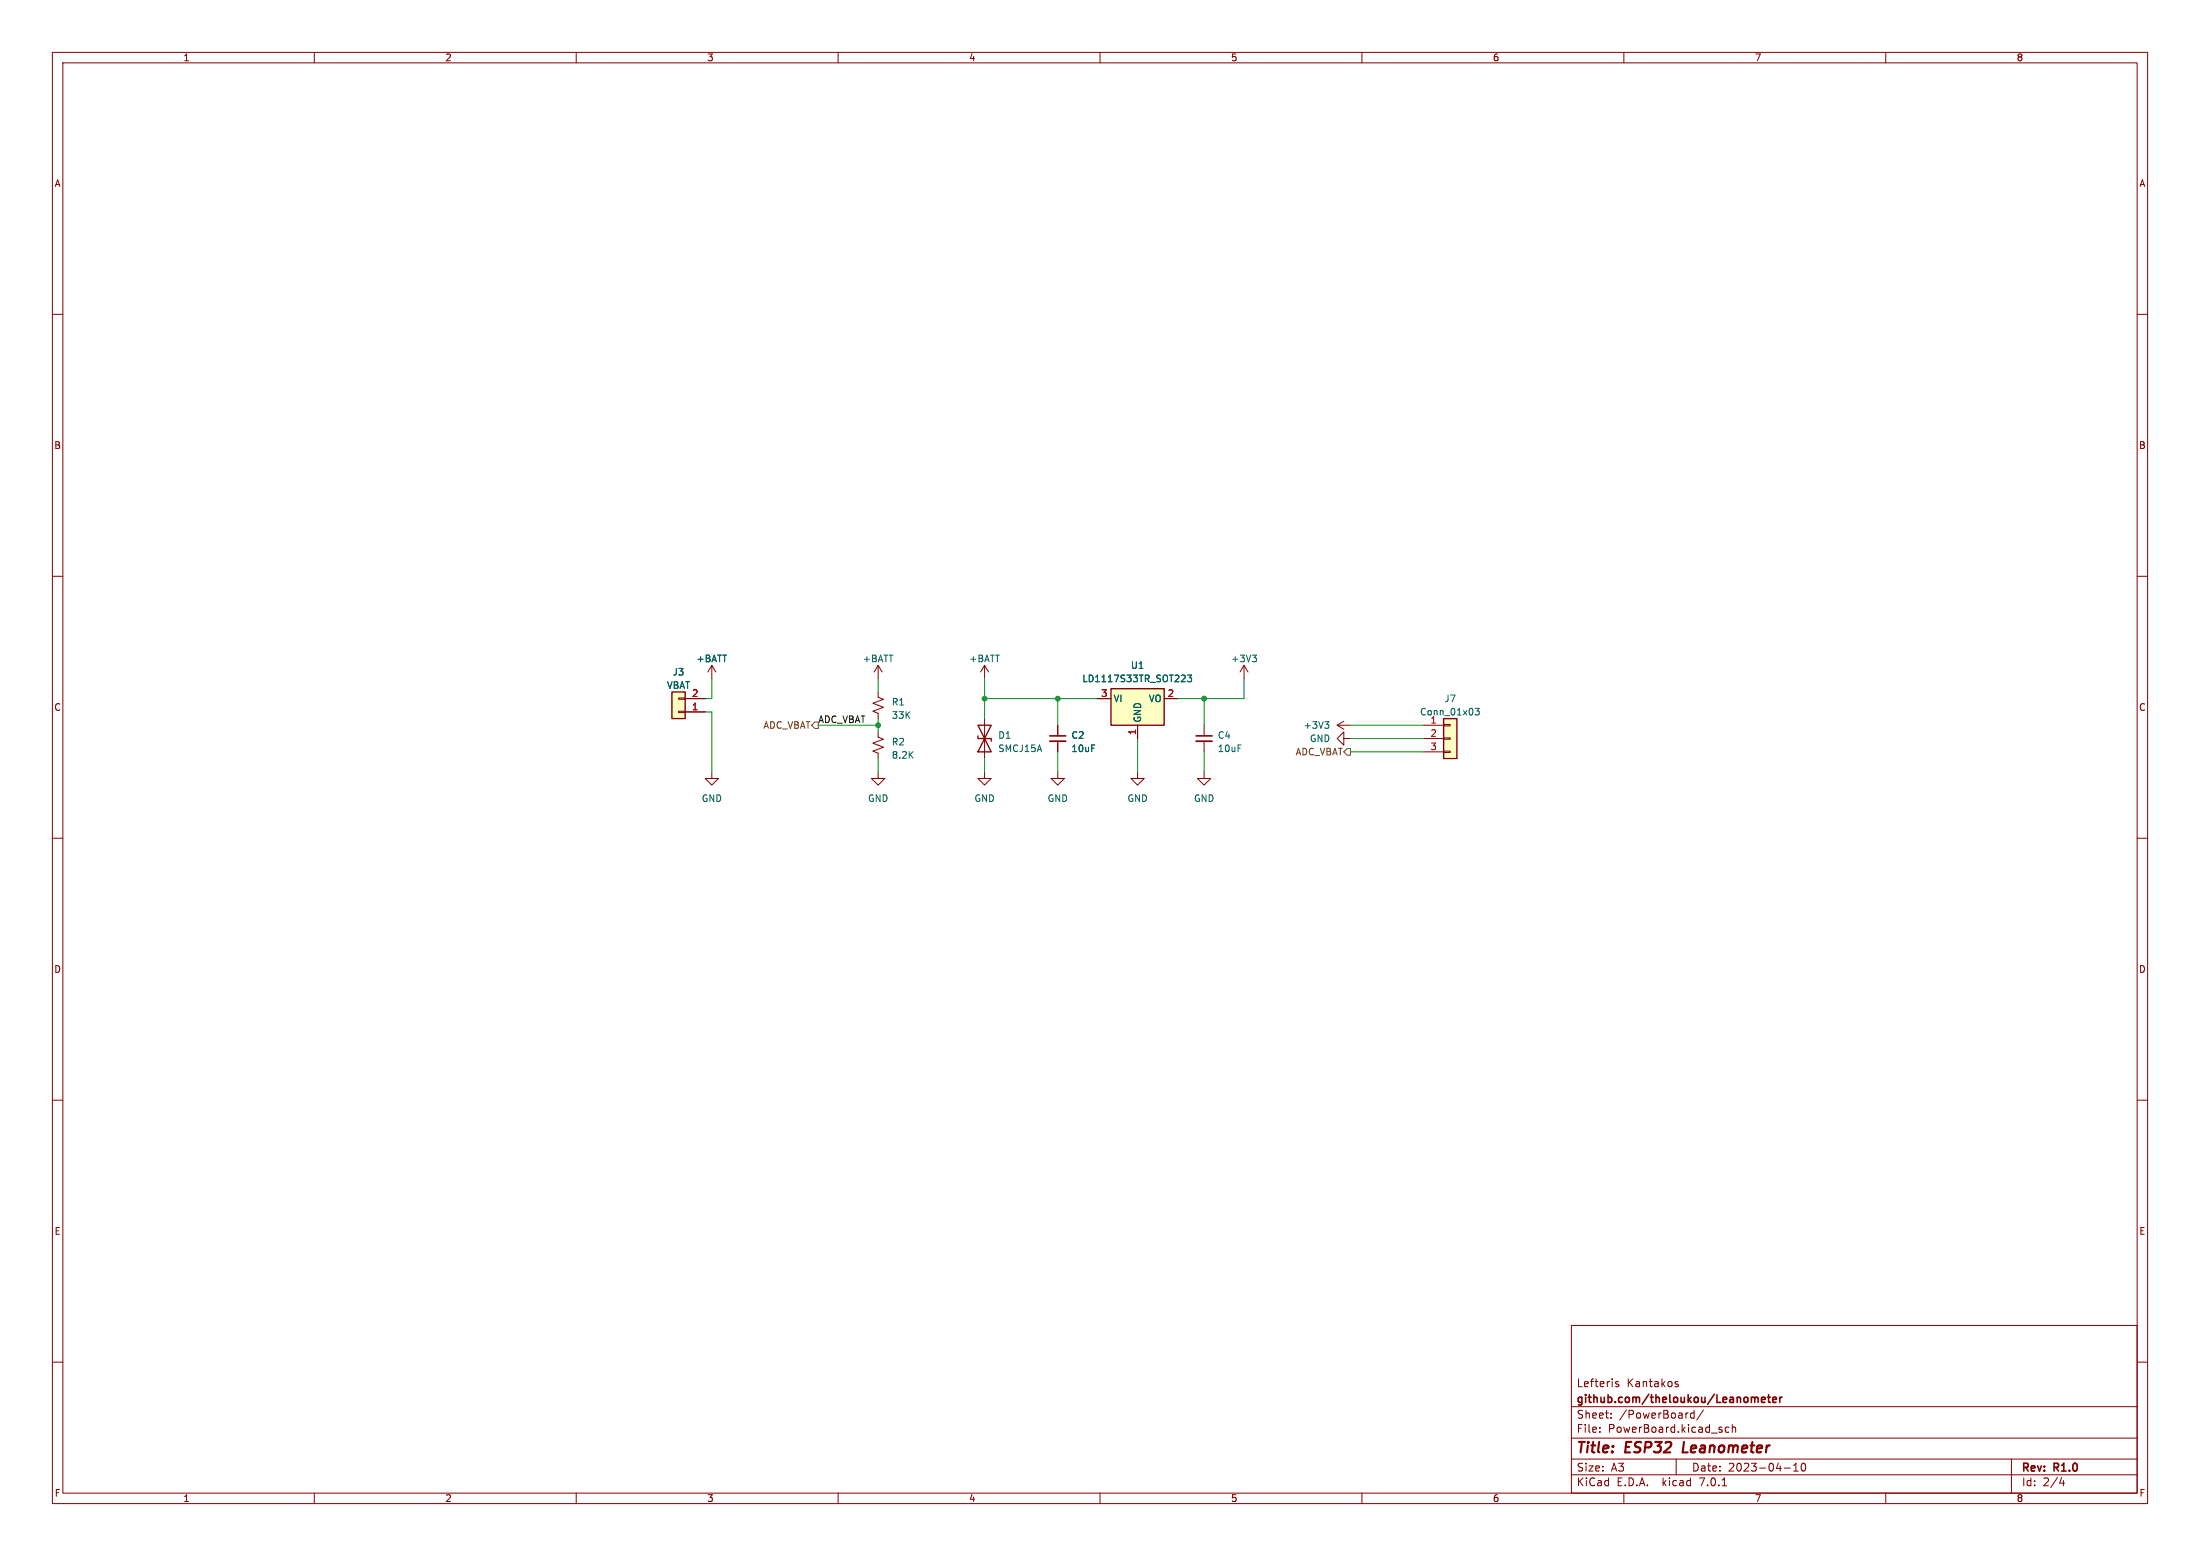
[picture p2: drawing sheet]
<svg xmlns="http://www.w3.org/2000/svg" width="420mm" height="297mm" viewBox="0 0 420 297" stroke-linecap="round" stroke-linejoin="round" font-family="sans-serif">
<g fill="none" stroke="#840000" stroke-width=".19">
<path d="M10 10h400v277h-400zM12 12h396v273h-396zM60 10v2M110 10v2M160 10v2M210 10v2M260 10v2M310 10v2M360 10v2M10 60h2M408 60h2M10 110h2"/>
<path d="M408 110h2M129.5 133.2h1.3v.3h-1.3zM129.5 135.8h1.3v.2h-1.3zM130.8 133.4h3.8M130.8 135.9h3.8M135.9 127l-.8 1.3M135.9 127v2.5M135.9 127l.8 1.3M167.6 132.1v1l1.1 .4-2.1 .7 2.1 .8-2.1 .8 1 .3v1.1M167.6 139.7v1l1.1 .4-2.1 .8 2.1 .7-2.1 .8 1 .4v1M167.6 127v2.5M167.6 127l-.7 1.3"/>
<path d="M167.6 127l.8 1.3M188 127l-.8 1.3M188 127v2.5M188 137.2v7.6M188 127l.7 1.3M201.9 138.4v2.1M209.5 133.4h2.6M217.2 138.4v2.6M222.2 133.4h2.6M229.9 138.4v2.1M237.5 127l-.8 1.3M237.5 127v2.5"/>
<path d="M237.5 127l.8 1.3M255.3 138.4h2.5M255.3 138.4l1.2 .8M256.5 137.7l-1.2 .7M271.8 138.4h3.8M275.6 138.3h1.3v.3h-1.3zM10 160h2M135.9 147.3v1.3h1.3l-1.3 1.3-1.3-1.3h1.3M167.6 147.3v1.3h1.3l-1.3 1.3-1.2-1.3h1.2M188 147.3v1.3h1.2l-1.2 1.3-1.3-1.3h1.3M201.9 147.3v1.3h1.3l-1.3 1.3-1.2-1.3h1.2M201.9 141.5v2"/>
<path d="M217.2 147.3v1.3h1.2l-1.2 1.3-1.3-1.3h1.3M229.9 147.3v1.3h1.2l-1.2 1.3-1.3-1.3h1.3M229.9 141.5v2M256.5 141v-1.3l-1.2 1.3 1.2 1.2v-1.2h1.3M271.8 141h3.8M271.8 143.5h3.8M275.6 143.4h1.3v.2h-1.3zM275.6 140.8h1.3v.3h-1.3zM408 160h2M10 210h2M408 210h2M10 260h2"/>
<path d="M300 253h108v32h-108zM408 260h2M300 278.5h108M300 274.5h108M300 268.5h108M305.4 273.3v.1M305.4 272.5v.1M307.6 270.6v.1M307.6 269.8v.1M308.5 264.1l.5 .2 .1 .2-.3 .2-.4-.1M308.5 263.8h.5M319.8 264.1l.6 .3-.1 .2-.4 .1"/>
<path d="M319.8 263.8h.5M320 278.5v3M323.4 269.2v1.5M323.4 269.8l-.4-.1-.3 .3 .1 .6h.6M325.2 269.1l-1.3 2M330.1 272.5l-.5-.1-.3 .3 .2 .6h.6M330.7 272.5l.2-.1 .4 .1v.9M330.7 271.9v1.5M342.4 279.7l.4-.4v1.5M344.1 279.4l.1-.1a.8 .8 0 0 1 .5 .7 .8 .8 0 0 1-.5 .8 1 1 0 0 1-.1-1.4zM384 278.5v6.5M60 285v2"/>
<path d="M110 285v2M160 285v2M210 285v2M260 285v2M300 281.5h108M310 285v2M328.8 283.6h.8M340.6 280.2h1.2M342.4 280.8h.9M360 285v2M393.2 283.1h.9M393.9 282.6v1"/>
</g>
<path d="M200.4 140.5h3.1M228.3 140.5h3.1M336.3 267.2l.7-.1-.1-.3-.4-.1-.2 .2v.7h.6M337.4 266.7h.6M337.6 266.2v1.3l.4 .2M338.4 267.2l.7-.1v-.3l-.5-.1-.2 .2 .1 .7h.6M339.8 266.7v1M340.2 266.7l-.3 .1-.1 .2" fill="none" stroke="#840000" stroke-width=".3"/>
<g fill="#ffffc2" stroke="#ffffc2" stroke-width=".19">
<path d="M212.1 131.4h10.1v7h-10.1z"/>
<path d="M275.6 137.2h2.5v7.6h-2.5z"/>
<path d="M128.3 132.1h2.5v5.1h-2.5z"/>
</g>
<path d="M128.3 132.1h2.5v5.1h-2.5zM186.7 138.4h2.5l-2.5 5.1h2.5zM212.1 131.4h10.1v7h-10.1zM275.6 137.2h2.5v7.6h-2.5zM186.7 140.5v.5h2.5v.5" fill="none" stroke="#840000" stroke-width=".25"/>
<path d="M226.7 128.9h.8l-.4 .4 .3 .2v.5l-.2 .1-.5-.1M239.1 125h.8l-.5 .5M239.6 125.5l.3 .3v.3l-.3 .2M252.9 137.7h.8l-.4 .5M253.4 138.2l.3 .3v.3l-.3 .2M281.6 135.2h.8l-.4 .5 .3 .1v.6l-.1 .1-.6-.1" fill="none" stroke="#006464" stroke-width=".19"/>
<path d="M200.4 141.5h3.1M228.3 141.5h3.1" fill="none" stroke="#840000" stroke-width=".33"/>
<path d="M154.9 138.4l.7-.6h.6v1.3h-.6zM257.2 142.9h.6v1.2h-.6l-.7-.6z" fill="none" stroke="#725600" stroke-width=".19"/>
<g fill="none" stroke="#009600" stroke-width=".19">
<path d="M134.6 135.9h1.3v11.4M135.9 129.5v3.9h-1.3M156.2 138.4h11.4M167.6 129.5v2.6M167.6 137.2v2.5M188 133.4h21.5M188 129.5v7.7M201.9 133.4v5M229.9 133.4v5M237.5 129.5v3.9h-12.7M257.8 138.4h14M167.6 144.8v2.5"/>
<path d="M188 144.8v2.5M201.9 143.5v3.8M217.2 141v6.3M229.9 143.5v3.8M257.8 143.5h14M257.8 141h14"/>
</g>
<g fill="#009600" stroke="#009600" stroke-width=".19">
<circle cx="167.6" cy="138.4" r=".46"/>
<circle cx="188" cy="133.4" r=".46"/>
<circle cx="201.9" cy="133.4" r=".46"/>
<circle cx="229.9" cy="133.4" r=".46"/>
</g>
<g font-size="2.8" fill="#840000">
<text x="301" y="277.8">Title:</text>
<text x="310.4" y="277.8">ESP32</text>
<text x="322" y="277.8">Leanometer</text>
</g>
<g font-size="2.1" fill="#840000">
<text x="301" y="268.1">github.com/theloukou/Leanometer</text>
<text x="301" y="264.9">Lefteris</text>
<text x="310.6" y="264.9">Kantakos</text>
<text x="301" y="273.6">File:</text>
<text x="301" y="270.9">Sheet:</text>
<text x="307" y="273.6">PowerBoard.kicad_sch</text>
<text x="309.1" y="270.9">/PowerBoard/</text>
<text x="301" y="281">Size:</text>
<text x="307.6" y="281">A3</text>
<text x="323" y="281">Date:</text>
<text x="329.9" y="281">2023-04-10</text>
<text x="386" y="281.2">Rev:</text>
<text x="392.2" y="281.2">R1.0</text>
<text x="301" y="283.8">KiCad</text>
<text x="308.6" y="283.8">E.D.A.</text>
<text x="317.4" y="283.8">kicad</text>
<text x="324.5" y="283.8">7.0.1</text>
<text x="386" y="283.8">Id:</text>
<text x="390" y="283.8">2/4</text>
</g>
<g font-size="1.8" fill="#840000">
<text x="35" y="11.8">1</text>
<text x="85" y="11.8">2</text>
<text x="135" y="11.8">3</text>
<text x="185" y="11.8">4</text>
<text x="235" y="11.8">5</text>
<text x="285" y="11.8">6</text>
<text x="335" y="11.8">7</text>
<text x="385" y="11.8">8</text>
<text x="10.4" y="35.8">A</text>
<text x="408.4" y="35.8">A</text>
<text x="10.3" y="85.8">B</text>
<text x="408.3" y="85.8">B</text>
<text x="10.3" y="135.8">C</text>
<text x="408.3" y="135.8">C</text>
<text x="10.3" y="185.8">D</text>
<text x="408.3" y="185.8">D</text>
<text x="10.4" y="235.8">E</text>
<text x="408.3" y="235.8">E</text>
<text x="10.4" y="285.8">F</text>
<text x="35" y="286.8">1</text>
<text x="85" y="286.8">2</text>
<text x="135" y="286.8">3</text>
<text x="185" y="286.8">4</text>
<text x="235" y="286.8">5</text>
<text x="285" y="286.8">6</text>
<text x="335" y="286.8">7</text>
<text x="385" y="286.8">8</text>
<text x="408.4" y="285.8">F</text>
</g>
<g font-size="1.8" fill="#006464">
<text x="127.3" y="131.6">VBAT</text>
<text x="128.4" y="129.1">J3</text>
<text x="132.9" y="126.6">+BATT</text>
<text x="164.6" y="126.6">+BATT</text>
<text x="185" y="126.6">+BATT</text>
<text x="206.6" y="130.4">LD1117S33TR_SOT223</text>
<text x="215.8" y="127.8">U1</text>
<text x="235" y="126.6">+3V3</text>
<text x="170.2" y="134.8">R1</text>
<text x="170.2" y="137.4">33K</text>
<text x="212.6" y="134.2">VI</text>
<text x="218" y="137.9" transform="rotate(-90 218 137.9)">GND</text>
<text x="219.2" y="134.2">VO</text>
<text x="271" y="136.7">Conn_01x03</text>
<text x="275.7" y="134.2">J7</text>
<text x="170.2" y="142.4">R2</text>
<text x="190.5" y="141.2">D1</text>
<text x="190.5" y="143.7">SMCJ15A</text>
<text x="204.5" y="141.2">C2</text>
<text x="204.5" y="143.7">10uF</text>
<text x="232.4" y="141.2">C4</text>
<text x="232.4" y="143.7">10uF</text>
<text x="248.8" y="139.3">+3V3</text>
<text x="250" y="141.8">GND</text>
<text x="273" y="138.2">1</text>
<text x="170.2" y="145">8.2K</text>
<text x="133.9" y="153.2">GND</text>
<text x="165.6" y="153.2">GND</text>
<text x="186" y="153.2">GND</text>
<text x="199.9" y="153.2">GND</text>
<text x="215.2" y="153.2">GND</text>
<text x="227.9" y="153.2">GND</text>
</g>
<g font-size="1.8" fill="#a90000">
<text x="132" y="135.6">1</text>
<text x="132" y="133.1">2</text>
<text x="210.2" y="133.1">3</text>
<text x="222.9" y="133.1">2</text>
<text x="216.9" y="140.4" transform="rotate(-90 216.9 140.4)">1</text>
<text x="273" y="140.7">2</text>
<text x="273" y="143.3">3</text>
</g>
<g font-size="1.8" fill="#725600">
<text x="145.6" y="139.3">ADC_VBAT</text>
<text x="247.2" y="144.3">ADC_VBAT</text>
</g>
<text font-size="1.8" fill="#0f0f0f" x="156.2" y="138.1">ADC_VBAT</text>
</svg>
